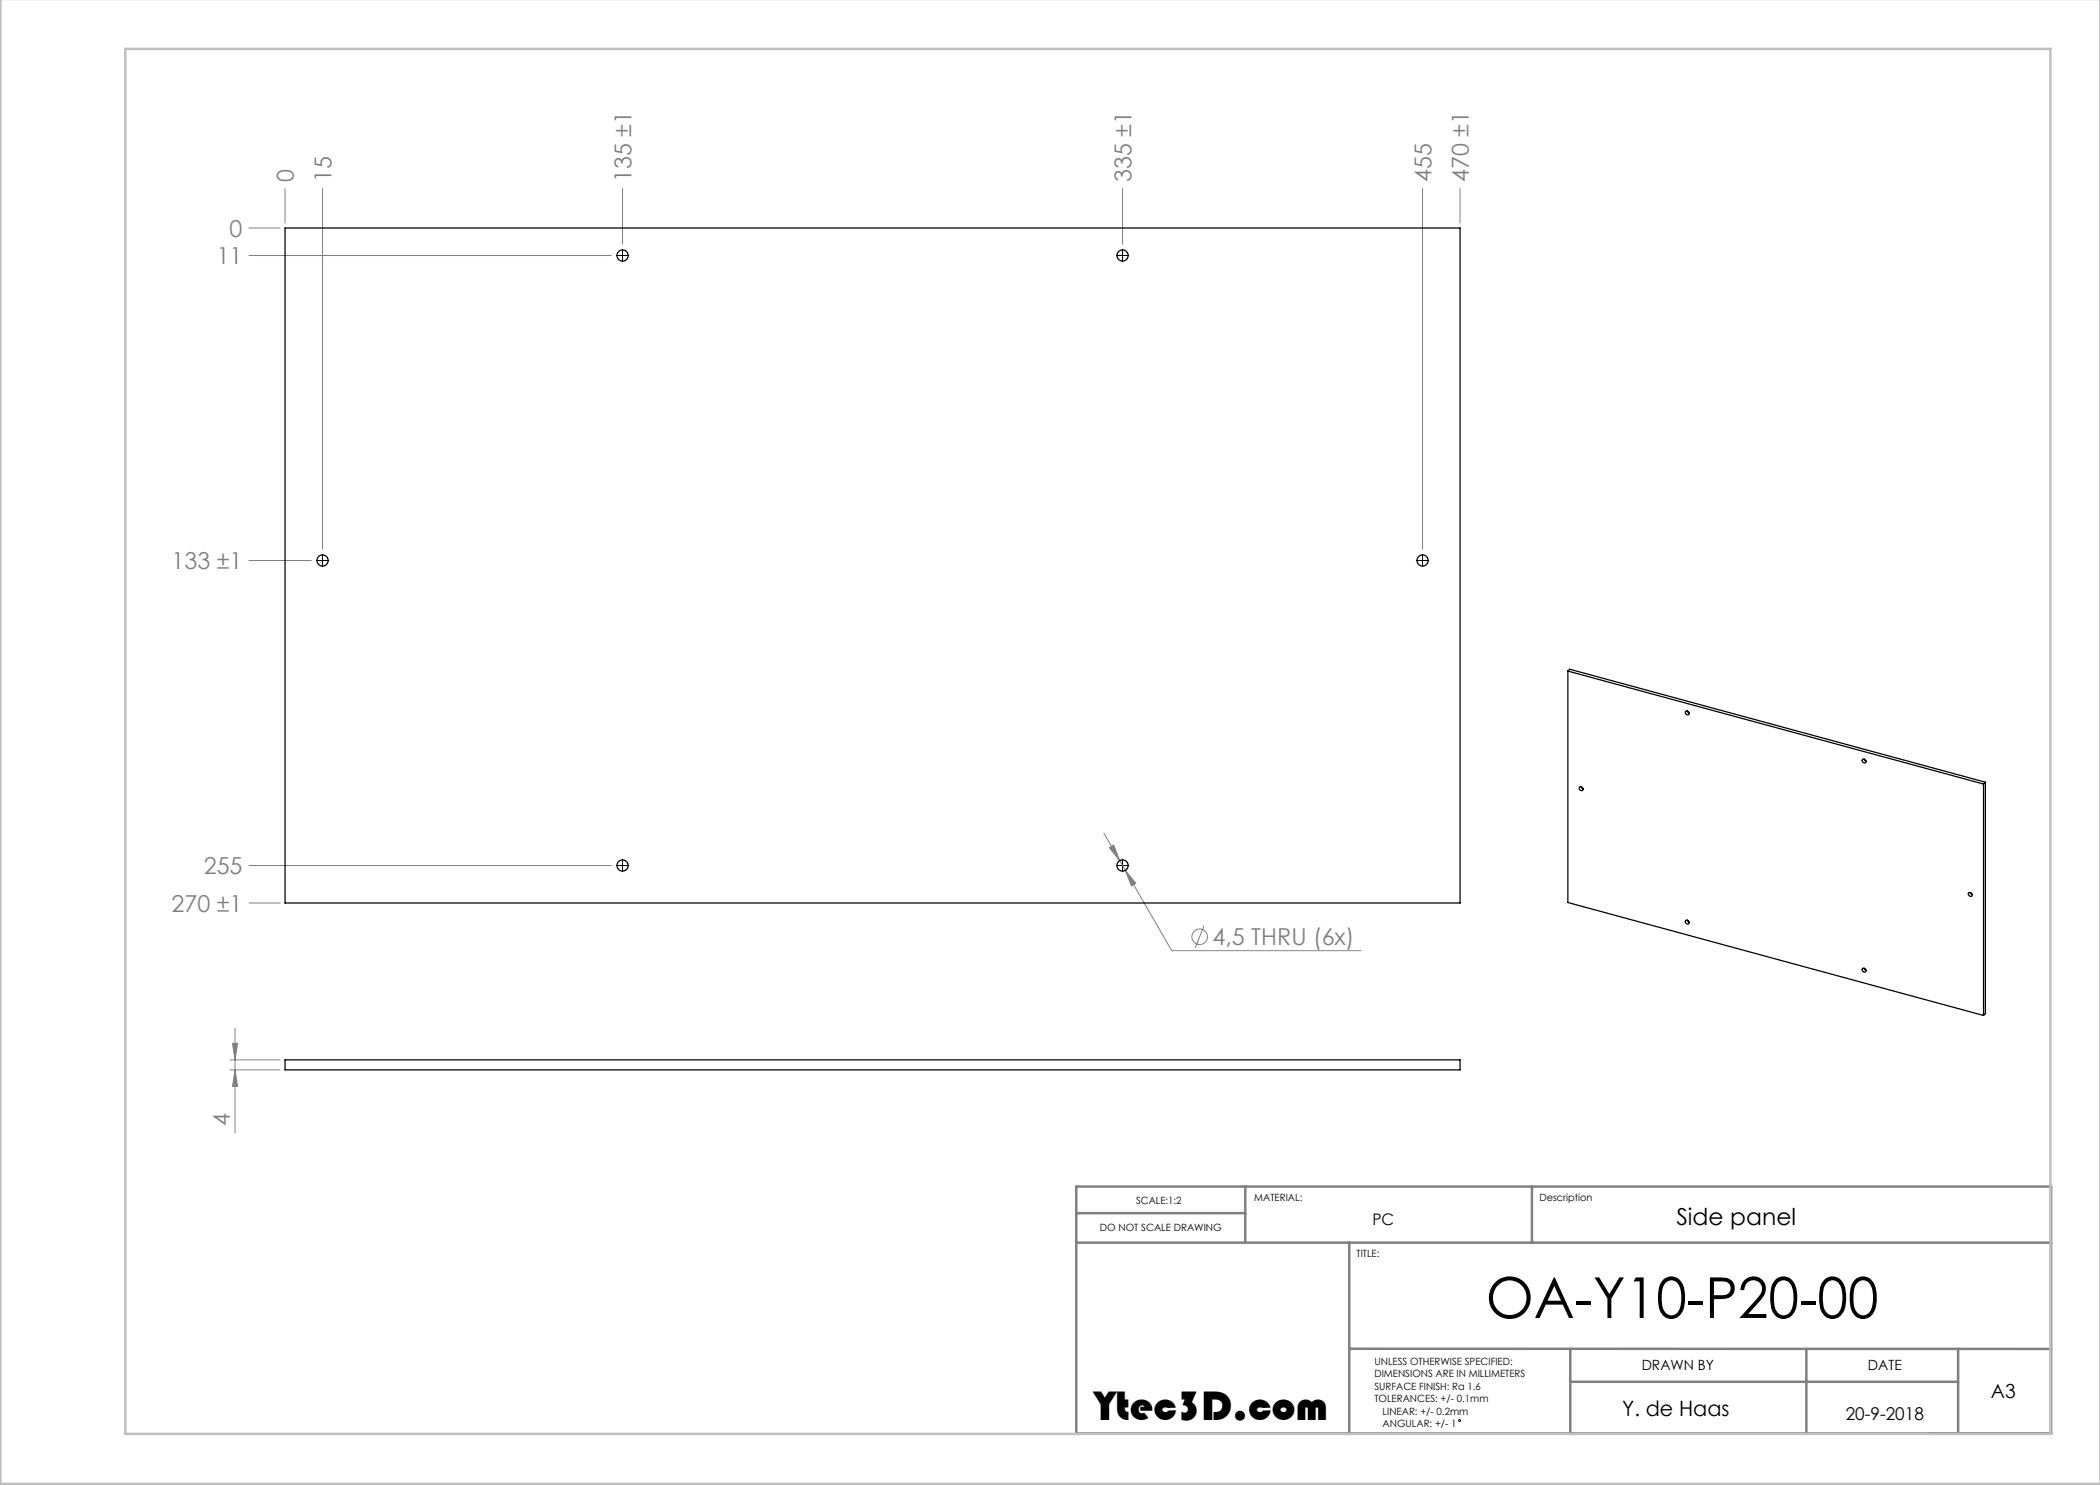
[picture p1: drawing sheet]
<svg xmlns="http://www.w3.org/2000/svg" width="420mm" height="297mm" viewBox="0 0 420 297" stroke-linecap="round" stroke-linejoin="round" font-family="sans-serif">
<g fill="none" stroke="#000" stroke-width=".2">
<path d="M123.3 51.1h2.5M124.5 49.9v2.5M223.3 51.1h2.5M224.5 49.9v2.5M63.3 112.1h2.5M64.5 110.9v2.5M283.3 112.1h2.5M284.5 110.9v2.5M123.3 173.1h2.5M124.5 171.9v2.5M223.3 173.1h2.5M224.5 171.9v2.5"/>
<circle cx="291.9" cy="284.1" r=".19"/>
</g>
<path d="M249.1 237.3v11.2M306.4 237.3v11.2M215.2 242.6h33.9M215.3 248.5h194.9M269.9 248.5v38.3M269.9 269.8h140.3M314.1 276.4h77.5M314.1 269.8v17M361.3 269.8v16.9M391.6 269.8v16.9M215.2 286.7h195v-49.4h-194.9v49.5" fill="none" stroke="#808080" stroke-width=".5"/>
<path d="M.1 -.1v296.9h419.9M25.1 9.8h385v277h-385z" fill="none" stroke="#c0c0c0" stroke-width=".5"/>
<g fill="none" stroke="#808080" stroke-width=".2">
<path d="M57 37.7v6.9M64.5 37.7v72.2M124.5 37.7v11.2M224.5 37.7v11.2M284.5 37.7v72.2M292 37.7v6.9M49.8 45.6h6.2M49.8 51.1h72.5M49.8 112.1h12.5M49.8 173.1h72.5M220.8 166.6l13.5 23.5h37.9M221.9 169.5l.8-.5 1.2 3.1z"/>
<path d="M225.1 174.1l2.1 2.6-.9 .5zM49.8 180.6h6.2M240.8 185.1l-1.8 4.5M46 212h10M46 214h10M46.5 208.7h1l-.5 3.3zM47 205.6v21M47 214l.5 3.3h-1z"/>
<circle cx="239.9" cy="187.4" r="1.56"/>
</g>
<g fill="#808080">
<path d="M221.9 169.5l2 2.6-1.2-3.1zM225.1 174.1l1.2 3.1 .9-.5z"/>
<path d="M46.5 208.7h1l-.5 3.3zM47 214l.5 3.3h-1z"/>
</g>
<g fill="none" stroke="#000" stroke-width=".25">
<path d="M57 45.6h235v135h-235zM313.6 134.2l83.1 22.6M313.6 134.2l.3-.4 83.2 22.6M313.6 134.2v46.3l83.1 22.6M315.9 157.5a.41 .41 0 0 1 .6 0 .41 .41 0 0 1-.2 .6l-.3-.2zM316.2 157.3l.4 .5M337.1 142.3a.41 .41 0 0 1 .6 .1 .41 .41 0 0 1-.2 .6l-.3-.2zM337.4 142.2l.4 .4M372.5 151.9a.41 .41 0 0 1 .6 .1 .41 .41 0 0 1-.2 .6l-.4-.2zM372.8 151.8l.4 .4M396.7 156.8v46.3M397.1 156.4l-.4 .4"/>
<path d="M397.1 156.4v46.3l-.4 .4M393.7 178.6a.41 .41 0 0 1 .7 .1 .41 .41 0 0 1-.3 .6l-.4-.4zM394 178.5l.4 .4M337.1 184.1a.41 .41 0 0 1 .6 .1 .41 .41 0 0 1-.2 .6l-.4-.3zM337.4 184l.4 .4M372.5 193.7a.41 .41 0 0 1 .6 .1 .41 .41 0 0 1-.2 .6l-.4-.2zM372.8 193.6l.4 .5M57 212h235v2h-235z"/>
<circle cx="124.5" cy="51.1" r="1.13"/>
<circle cx="224.5" cy="51.1" r="1.13"/>
<circle cx="64.5" cy="112.1" r="1.12"/>
<circle cx="284.5" cy="112.1" r="1.12"/>
<circle cx="124.5" cy="173.1" r="1.13"/>
<circle cx="224.5" cy="173.1" r="1.13"/>
</g>
<text font-size="11.3" x="297.2" y="263.6">OA-Y10-P20-00</text>
<text font-size="8.5" x="218.9" y="284">Ytec3D.com</text>
<g font-size="4.7" fill="#808080">
<text x="58.8" y="36.4" transform="rotate(-90 58.8 36.4)">0</text>
<text x="66.3" y="36.4" transform="rotate(-90 66.3 36.4)">15</text>
<text x="126.3" y="36.4" transform="rotate(-90 126.3 36.4)">135 ±1</text>
<text x="226.3" y="36.4" transform="rotate(-90 226.3 36.4)">335 ±1</text>
<text x="286.3" y="36.4" transform="rotate(-90 286.3 36.4)">455</text>
<text x="293.8" y="36.4" transform="rotate(-90 293.8 36.4)">470 ±1</text>
<text x="45.9" y="47.4">0</text>
<text x="43.3" y="52.9">11</text>
<text x="34.3" y="113.9">133 ±1</text>
<text x="40.8" y="174.9">255</text>
<text x="34.3" y="182.4">270 ±1</text>
<text x="242.5" y="189.1">4,5 THRU (6x)</text>
<text x="46" y="225.3" transform="rotate(-90 46 225.3)">4</text>
</g>
<text font-size="4.7" x="335.3" y="245">Side panel</text>
<text font-size="4.2" x="324.4" y="283.1">Y. de Haas</text>
<text font-size="3.9" x="398.2" y="279.5">A3</text>
<text font-size="3.5" x="369.2" y="284">20-9-2018</text>
<text font-size="3.2" x="274.5" y="245">PC</text>
<g font-size="2.8">
<text x="328.3" y="273.9">DRAWN BY</text>
<text x="373.6" y="273.9">DATE</text>
</g>
<g font-size="2">
<text x="227.2" y="240.7">SCALE:1:2</text>
<text x="250.8" y="240.2">MATERIAL:</text>
<text x="307.9" y="240.2">Description</text>
<text x="220" y="246.3">DO NOT SCALE DRAWING</text>
<text x="271.3" y="251.5">TITLE:</text>
<text x="274.9" y="272.9">UNLESS OTHERWISE SPECIFIED:</text>
<text x="274.9" y="275.4">DIMENSIONS ARE IN MILLIMETERS</text>
<text x="274.9" y="277.9">SURFACE FINISH: Ra 1.6</text>
<text x="274.9" y="280.4">TOLERANCES: +/- 0.1mm</text>
<text x="276.5" y="285.4">ANGULAR: +/- 1</text>
<text x="276.5" y="282.9">LINEAR: +/- 0.2mm</text>
</g>
</svg>
